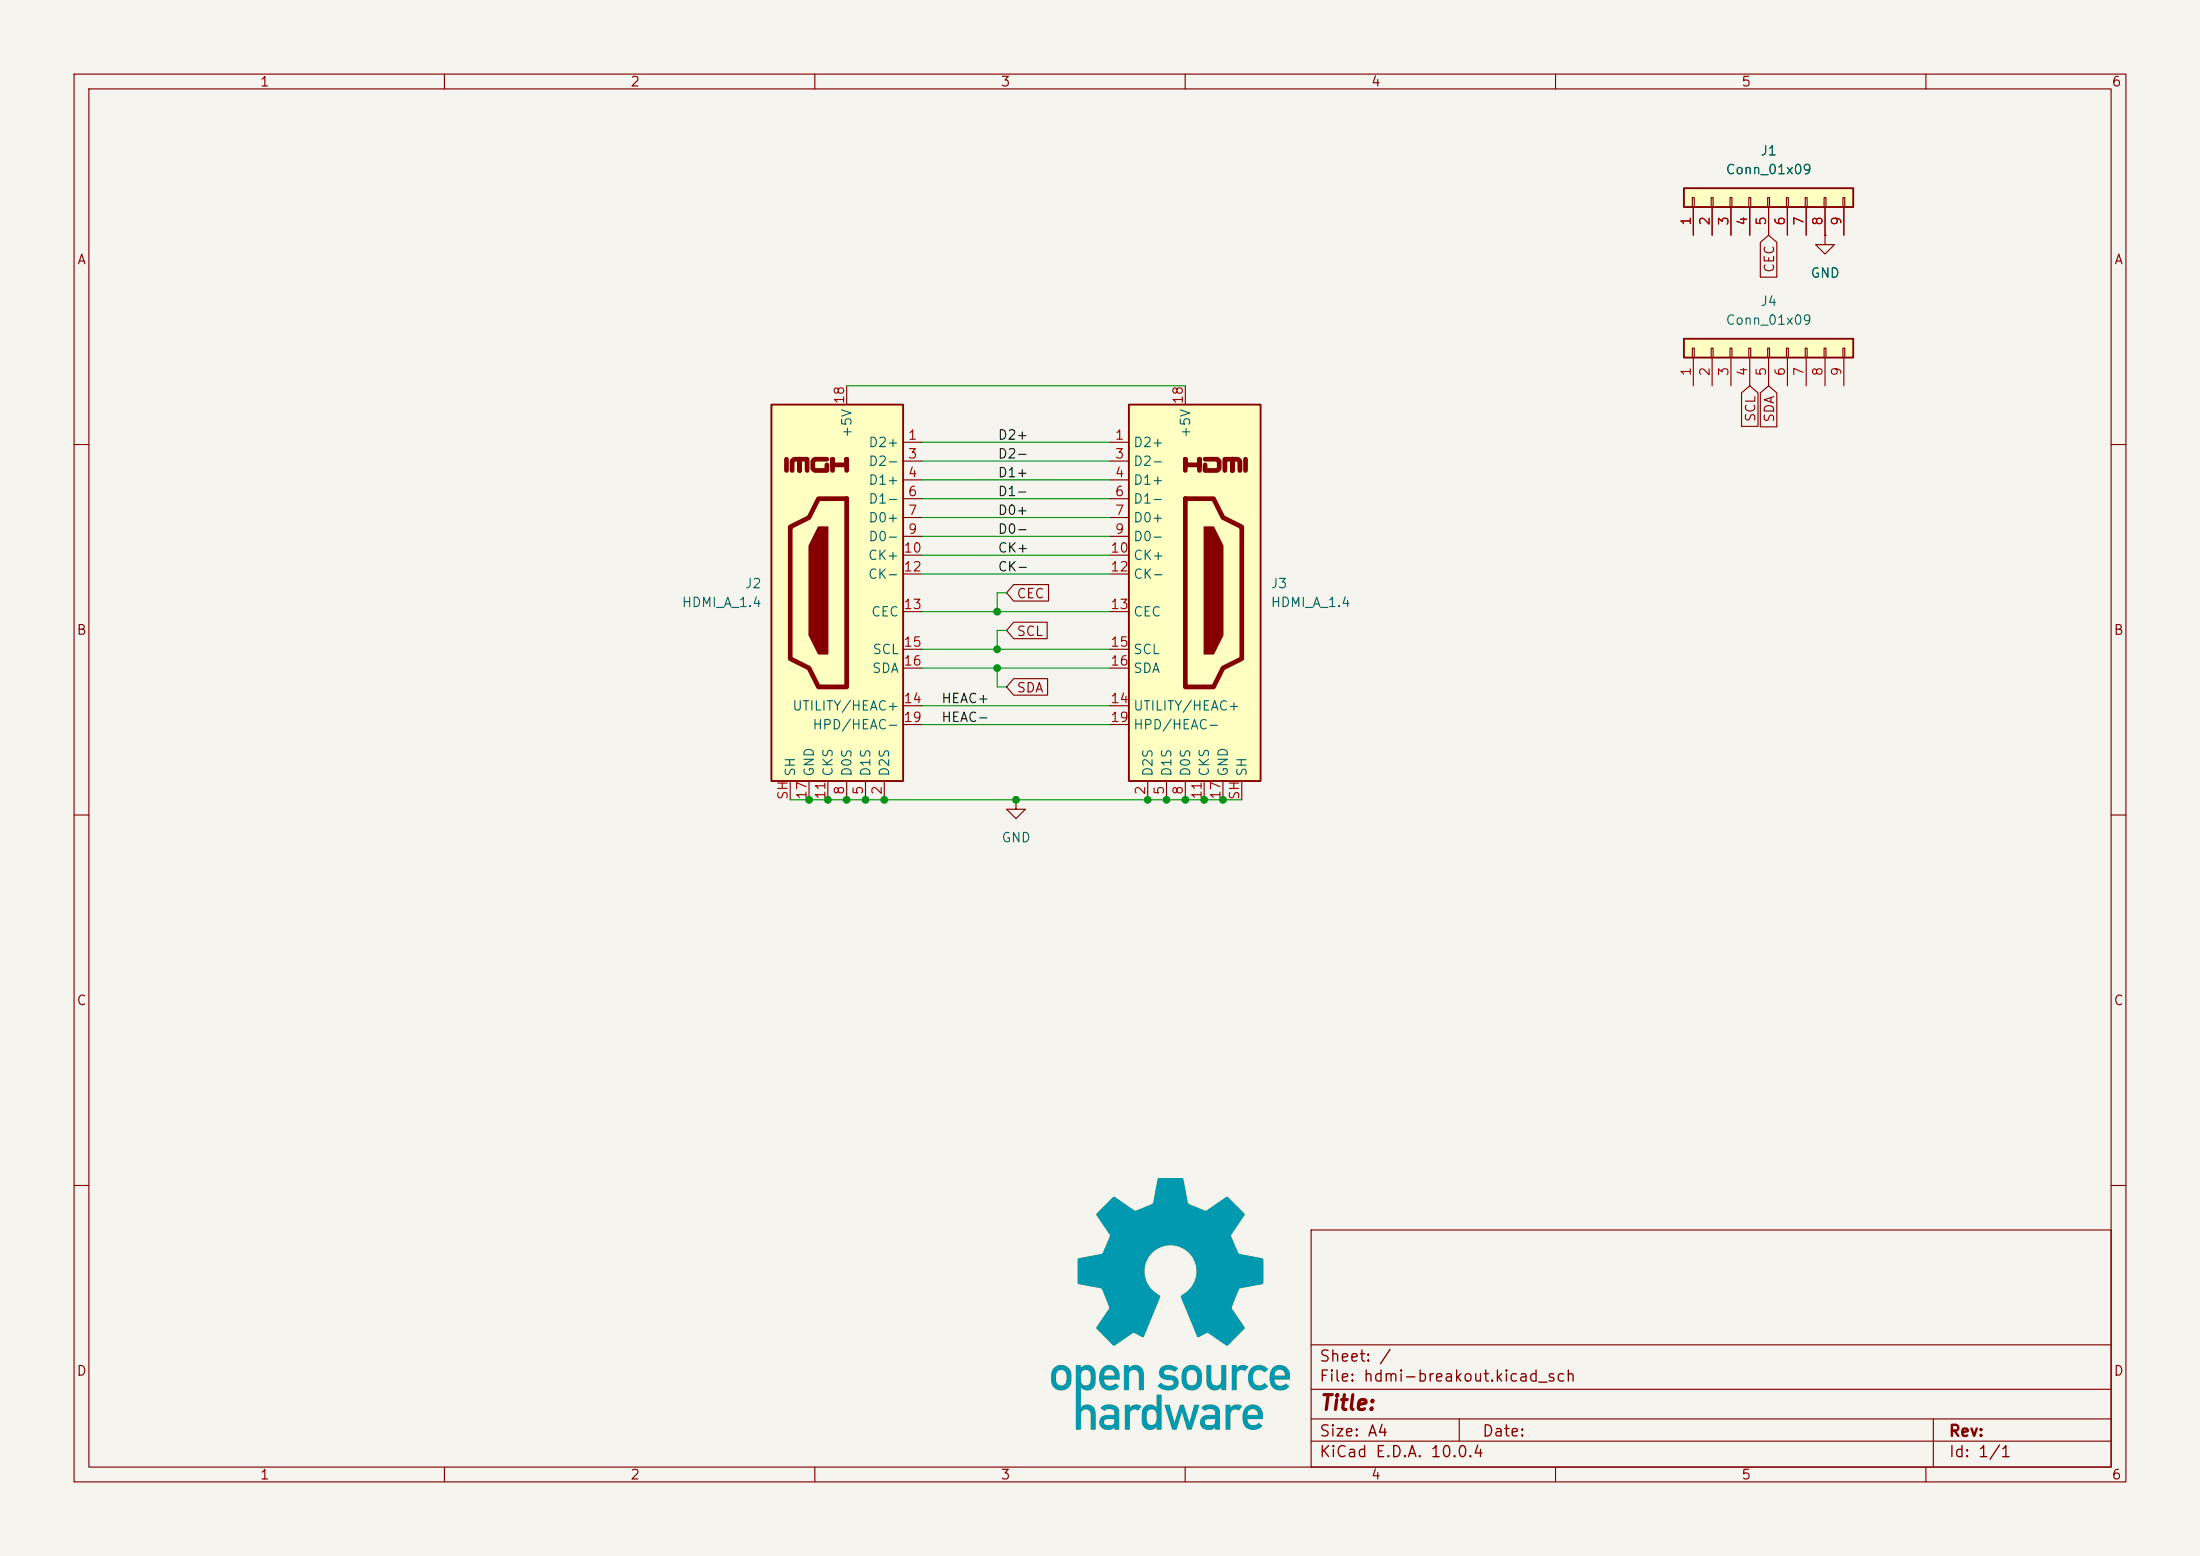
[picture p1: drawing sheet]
(kicad_sch
 (version 20260306)
 (generator "eeschema")
 (generator_version "10.0")
 (paper "A4")
 (lib_symbols
  (symbol "Connector:HDMI_A_1.4" (exclude_from_sim no) (in_bom yes) (on_board yes)
   (in_pos_files yes)
   (duplicate_pin_numbers_are_jumpers no)
   (property "Reference" "J" (at -6.35 26.67 0) (show_name no) (do_not_autoplace no) (effects (font (size 1.27 1.27))))
   (property "Value" "HDMI_A_1.4" (at 10.16 26.67 0) (show_name no) (do_not_autoplace no) (effects (font (size 1.27 1.27))))
   (property "Footprint" "" (at 0.635 0 0) (show_name no) (do_not_autoplace no) (hide yes) (effects (font (size 1.27 1.27))))
   (property "Datasheet" "https://en.wikipedia.org/wiki/HDMI" (at 0.635 0 0) (show_name no) (do_not_autoplace no) (hide yes) (effects (font (size 1.27 1.27))))
   (property "Description" "HDMI 1.4+ type A connector" (at 0 0 0) (show_name no) (do_not_autoplace no) (hide yes) (effects (font (size 1.27 1.27))))
   (symbol "HDMI_A_1.4_0_0"
    (polyline (pts (xy 0 16.51) (xy 0 18.034) (xy 0 17.272) (xy 1.905 17.272) (xy 1.905 18.034) (xy 1.905 16.51)) (stroke (width 0.635) (type default)) (fill (type none)))
    (polyline (pts (xy 2.667 18.034) (xy 4.318 18.034) (xy 4.572 17.78) (xy 4.572 16.764) (xy 4.318 16.51) (xy 2.667 16.51) (xy 2.667 17.272)) (stroke (width 0.635) (type default)) (fill (type none)))
    (polyline (pts (xy 8.128 16.51) (xy 8.128 18.034)) (stroke (width 0.635) (type default)) (fill (type none))))
   (symbol "HDMI_A_1.4_0_1"
    (rectangle (start -7.62 25.4) (end 10.16 -25.4) (stroke (width 0.254) (type default)) (fill (type background)))
    (polyline (pts (xy 0 12.7) (xy 0 -12.7) (xy 3.81 -12.7) (xy 5.08 -10.16) (xy 7.62 -8.89) (xy 7.62 8.89) (xy 5.08 10.16) (xy 3.81 12.7) (xy 0 12.7)) (stroke (width 0.635) (type default)) (fill (type none)))
    (polyline (pts (xy 2.54 8.89) (xy 3.81 8.89) (xy 5.08 6.35) (xy 5.08 -5.715) (xy 3.81 -8.255) (xy 2.54 -8.255) (xy 2.54 8.89)) (stroke (width 0) (type default)) (fill (type outline)))
    (polyline (pts (xy 5.334 16.51) (xy 5.334 18.034) (xy 6.35 18.034) (xy 6.35 16.51) (xy 6.35 18.034) (xy 7.112 18.034) (xy 7.366 17.78) (xy 7.366 16.51)) (stroke (width 0.635) (type default)) (fill (type none))))
   (symbol "HDMI_A_1.4_1_1"
    (pin passive line (at -10.16 20.32 0) (length 2.54) (name "D2+" (effects (font (size 1.27 1.27)))) (number "1" (effects (font (size 1.27 1.27)))))
    (pin power_in line (at -5.08 -27.94 90) (length 2.54) (name "D2S" (effects (font (size 1.27 1.27)))) (number "2" (effects (font (size 1.27 1.27)))))
    (pin passive line (at -10.16 17.78 0) (length 2.54) (name "D2-" (effects (font (size 1.27 1.27)))) (number "3" (effects (font (size 1.27 1.27)))))
    (pin passive line (at -10.16 15.24 0) (length 2.54) (name "D1+" (effects (font (size 1.27 1.27)))) (number "4" (effects (font (size 1.27 1.27)))))
    (pin power_in line (at -2.54 -27.94 90) (length 2.54) (name "D1S" (effects (font (size 1.27 1.27)))) (number "5" (effects (font (size 1.27 1.27)))))
    (pin passive line (at -10.16 12.7 0) (length 2.54) (name "D1-" (effects (font (size 1.27 1.27)))) (number "6" (effects (font (size 1.27 1.27)))))
    (pin passive line (at -10.16 10.16 0) (length 2.54) (name "D0+" (effects (font (size 1.27 1.27)))) (number "7" (effects (font (size 1.27 1.27)))))
    (pin power_in line (at 0 -27.94 90) (length 2.54) (name "D0S" (effects (font (size 1.27 1.27)))) (number "8" (effects (font (size 1.27 1.27)))))
    (pin passive line (at -10.16 7.62 0) (length 2.54) (name "D0-" (effects (font (size 1.27 1.27)))) (number "9" (effects (font (size 1.27 1.27)))))
    (pin passive line (at -10.16 5.08 0) (length 2.54) (name "CK+" (effects (font (size 1.27 1.27)))) (number "10" (effects (font (size 1.27 1.27)))))
    (pin power_in line (at 2.54 -27.94 90) (length 2.54) (name "CKS" (effects (font (size 1.27 1.27)))) (number "11" (effects (font (size 1.27 1.27)))))
    (pin passive line (at -10.16 2.54 0) (length 2.54) (name "CK-" (effects (font (size 1.27 1.27)))) (number "12" (effects (font (size 1.27 1.27)))))
    (pin bidirectional line (at -10.16 -2.54 0) (length 2.54) (name "CEC" (effects (font (size 1.27 1.27)))) (number "13" (effects (font (size 1.27 1.27)))))
    (pin passive line (at -10.16 -15.24 0) (length 2.54) (name "UTILITY/HEAC+" (effects (font (size 1.27 1.27)))) (number "14" (effects (font (size 1.27 1.27)))))
    (pin passive line (at -10.16 -7.62 0) (length 2.54) (name "SCL" (effects (font (size 1.27 1.27)))) (number "15" (effects (font (size 1.27 1.27)))))
    (pin bidirectional line (at -10.16 -10.16 0) (length 2.54) (name "SDA" (effects (font (size 1.27 1.27)))) (number "16" (effects (font (size 1.27 1.27)))))
    (pin power_in line (at 5.08 -27.94 90) (length 2.54) (name "GND" (effects (font (size 1.27 1.27)))) (number "17" (effects (font (size 1.27 1.27)))))
    (pin power_in line (at 0 27.94 270) (length 2.54) (name "+5V" (effects (font (size 1.27 1.27)))) (number "18" (effects (font (size 1.27 1.27)))))
    (pin passive line (at -10.16 -17.78 0) (length 2.54) (name "HPD/HEAC-" (effects (font (size 1.27 1.27)))) (number "19" (effects (font (size 1.27 1.27)))))
    (pin passive line (at 7.62 -27.94 90) (length 2.54) (name "SH" (effects (font (size 1.27 1.27)))) (number "SH" (effects (font (size 1.27 1.27))))))
   (embedded_fonts no))
  (symbol "Connector_Generic:Conn_01x09"
   (pin_names
    (offset 1.016) (hide yes)) (exclude_from_sim no) (in_bom yes) (on_board yes)
   (in_pos_files yes)
   (duplicate_pin_numbers_are_jumpers no)
   (property "Reference" "J" (at 0 12.7 0) (show_name no) (do_not_autoplace no) (effects (font (size 1.27 1.27))))
   (property "Value" "Conn_01x09" (at 0 -12.7 0) (show_name no) (do_not_autoplace no) (effects (font (size 1.27 1.27))))
   (property "Footprint" "" (at 0 0 0) (show_name no) (do_not_autoplace no) (hide yes) (effects (font (size 1.27 1.27))))
   (property "Datasheet" "" (at 0 0 0) (show_name no) (do_not_autoplace no) (hide yes) (effects (font (size 1.27 1.27))))
   (property "Description" "Generic connector, single row, 01x09, script generated (kicad-library-utils/schlib/autogen/connector/)" (at 0 0 0) (show_name no) (do_not_autoplace no) (hide yes) (effects (font (size 1.27 1.27))))
   (symbol "Conn_01x09_1_1"
    (rectangle (start -1.27 11.43) (end 1.27 -11.43) (stroke (width 0.254) (type default)) (fill (type background)))
    (rectangle (start -1.27 10.287) (end 0 10.033) (stroke (width 0.1524) (type default)) (fill (type none)))
    (rectangle (start -1.27 7.747) (end 0 7.493) (stroke (width 0.1524) (type default)) (fill (type none)))
    (rectangle (start -1.27 5.207) (end 0 4.953) (stroke (width 0.1524) (type default)) (fill (type none)))
    (rectangle (start -1.27 2.667) (end 0 2.413) (stroke (width 0.1524) (type default)) (fill (type none)))
    (rectangle (start -1.27 0.127) (end 0 -0.127) (stroke (width 0.1524) (type default)) (fill (type none)))
    (rectangle (start -1.27 -2.413) (end 0 -2.667) (stroke (width 0.1524) (type default)) (fill (type none)))
    (rectangle (start -1.27 -4.953) (end 0 -5.207) (stroke (width 0.1524) (type default)) (fill (type none)))
    (rectangle (start -1.27 -7.493) (end 0 -7.747) (stroke (width 0.1524) (type default)) (fill (type none)))
    (rectangle (start -1.27 -10.033) (end 0 -10.287) (stroke (width 0.1524) (type default)) (fill (type none)))
    (pin passive line (at -5.08 10.16 0) (length 3.81) (name "Pin_1" (effects (font (size 1.27 1.27)))) (number "1" (effects (font (size 1.27 1.27)))))
    (pin passive line (at -5.08 7.62 0) (length 3.81) (name "Pin_2" (effects (font (size 1.27 1.27)))) (number "2" (effects (font (size 1.27 1.27)))))
    (pin passive line (at -5.08 5.08 0) (length 3.81) (name "Pin_3" (effects (font (size 1.27 1.27)))) (number "3" (effects (font (size 1.27 1.27)))))
    (pin passive line (at -5.08 2.54 0) (length 3.81) (name "Pin_4" (effects (font (size 1.27 1.27)))) (number "4" (effects (font (size 1.27 1.27)))))
    (pin passive line (at -5.08 0 0) (length 3.81) (name "Pin_5" (effects (font (size 1.27 1.27)))) (number "5" (effects (font (size 1.27 1.27)))))
    (pin passive line (at -5.08 -2.54 0) (length 3.81) (name "Pin_6" (effects (font (size 1.27 1.27)))) (number "6" (effects (font (size 1.27 1.27)))))
    (pin passive line (at -5.08 -5.08 0) (length 3.81) (name "Pin_7" (effects (font (size 1.27 1.27)))) (number "7" (effects (font (size 1.27 1.27)))))
    (pin passive line (at -5.08 -7.62 0) (length 3.81) (name "Pin_8" (effects (font (size 1.27 1.27)))) (number "8" (effects (font (size 1.27 1.27)))))
    (pin passive line (at -5.08 -10.16 0) (length 3.81) (name "Pin_9" (effects (font (size 1.27 1.27)))) (number "9" (effects (font (size 1.27 1.27))))))
   (embedded_fonts no))
  (symbol "power:GND"
   (power global)
   (pin_numbers (hide yes))
   (pin_names
    (offset 0) (hide yes)) (exclude_from_sim no) (in_bom yes) (on_board yes)
   (in_pos_files yes)
   (duplicate_pin_numbers_are_jumpers no)
   (property "Reference" "#PWR" (at 0 -6.35 0) (show_name no) (do_not_autoplace no) (hide yes) (effects (font (size 1.27 1.27))))
   (property "Value" "GND" (at 0 -3.81 0) (show_name no) (do_not_autoplace no) (effects (font (size 1.27 1.27))))
   (property "Footprint" "" (at 0 0 0) (show_name no) (do_not_autoplace no) (hide yes) (effects (font (size 1.27 1.27))))
   (property "Datasheet" "" (at 0 0 0) (show_name no) (do_not_autoplace no) (hide yes) (effects (font (size 1.27 1.27))))
   (property "Description" "Power symbol creates a global label with name \"GND\" , ground" (at 0 0 0) (show_name no) (do_not_autoplace no) (hide yes) (effects (font (size 1.27 1.27))))
   (symbol "GND_0_1"
    (polyline (pts (xy 0 0) (xy 0 -1.27) (xy 1.27 -1.27) (xy 0 -2.54) (xy -1.27 -1.27) (xy 0 -1.27)) (stroke (width 0) (type default)) (fill (type none))))
   (symbol "GND_1_1"
    (pin power_in line (at 0 0 270) (length 0) (name "" (effects (font (size 1.27 1.27)))) (number "1" (effects (font (size 1.27 1.27))))))
   (embedded_fonts no)))
 (junction
  (at 160.02 107.95)
  (diameter 0)
  (color 0 0 0 0))
 (junction
  (at 114.3 107.95)
  (diameter 0)
  (color 0 0 0 0))
 (junction
  (at 162.56 107.95)
  (diameter 0)
  (color 0 0 0 0))
 (junction
  (at 134.62 90.17)
  (diameter 0)
  (color 0 0 0 0))
 (junction
  (at 165.1 107.95)
  (diameter 0)
  (color 0 0 0 0))
 (junction
  (at 134.62 82.55)
  (diameter 0)
  (color 0 0 0 0))
 (junction
  (at 154.94 107.95)
  (diameter 0)
  (color 0 0 0 0))
 (junction
  (at 111.76 107.95)
  (diameter 0)
  (color 0 0 0 0))
 (junction
  (at 134.62 87.63)
  (diameter 0)
  (color 0 0 0 0))
 (junction
  (at 109.22 107.95)
  (diameter 0)
  (color 0 0 0 0))
 (junction
  (at 137.16 107.95)
  (diameter 0)
  (color 0 0 0 0))
 (junction
  (at 116.84 107.95)
  (diameter 0)
  (color 0 0 0 0))
 (junction
  (at 119.38 107.95)
  (diameter 0)
  (color 0 0 0 0))
 (junction
  (at 157.48 107.95)
  (diameter 0)
  (color 0 0 0 0))
 (bus_entry
  (at 182.88 -76.2)
  (size 2.54 2.54)
  (stroke (width 0) (type default)))
 (wire
  (pts (xy 135.89 92.71) (xy 134.62 92.71))
  (stroke (width 0) (type default)))
 (wire
  (pts (xy 135.89 85.09) (xy 134.62 85.09))
  (stroke (width 0) (type default)))
 (wire
  (pts (xy 124.46 87.63) (xy 134.62 87.63))
  (stroke (width 0) (type default)))
 (wire
  (pts (xy 134.62 82.55) (xy 149.86 82.55))
  (stroke (width 0) (type default)))
 (wire
  (pts (xy 134.62 80.01) (xy 134.62 82.55))
  (stroke (width 0) (type default)))
 (wire
  (pts (xy 124.46 69.85) (xy 149.86 69.85))
  (stroke (width 0) (type default)))
 (wire
  (pts (xy 162.56 107.95) (xy 165.1 107.95))
  (stroke (width 0) (type default)))
 (wire
  (pts (xy 134.62 90.17) (xy 149.86 90.17))
  (stroke (width 0) (type default)))
 (wire
  (pts (xy 124.46 74.93) (xy 149.86 74.93))
  (stroke (width 0) (type default)))
 (wire
  (pts (xy 124.46 67.31) (xy 149.86 67.31))
  (stroke (width 0) (type default)))
 (wire
  (pts (xy 116.84 107.95) (xy 119.38 107.95))
  (stroke (width 0) (type default)))
 (wire
  (pts (xy 109.22 107.95) (xy 111.76 107.95))
  (stroke (width 0) (type default)))
 (wire
  (pts (xy 124.46 64.77) (xy 149.86 64.77))
  (stroke (width 0) (type default)))
 (wire
  (pts (xy 111.76 107.95) (xy 114.3 107.95))
  (stroke (width 0) (type default)))
 (wire
  (pts (xy 157.48 107.95) (xy 160.02 107.95))
  (stroke (width 0) (type default)))
 (wire
  (pts (xy 114.3 107.95) (xy 116.84 107.95))
  (stroke (width 0) (type default)))
 (wire
  (pts (xy 165.1 107.95) (xy 167.64 107.95))
  (stroke (width 0) (type default)))
 (wire
  (pts (xy 124.46 95.25) (xy 149.86 95.25))
  (stroke (width 0) (type default)))
 (wire
  (pts (xy 135.89 80.01) (xy 134.62 80.01))
  (stroke (width 0) (type default)))
 (wire
  (pts (xy 124.46 97.79) (xy 149.86 97.79))
  (stroke (width 0) (type default)))
 (wire
  (pts (xy 124.46 77.47) (xy 149.86 77.47))
  (stroke (width 0) (type default)))
 (wire
  (pts (xy 134.62 85.09) (xy 134.62 87.63))
  (stroke (width 0) (type default)))
 (wire
  (pts (xy 134.62 92.71) (xy 134.62 90.17))
  (stroke (width 0) (type default)))
 (wire
  (pts (xy 124.46 90.17) (xy 134.62 90.17))
  (stroke (width 0) (type default)))
 (wire
  (pts (xy 119.38 107.95) (xy 154.94 107.95))
  (stroke (width 0) (type default)))
 (wire
  (pts (xy 124.46 62.23) (xy 149.86 62.23))
  (stroke (width 0) (type default)))
 (wire
  (pts (xy 124.46 82.55) (xy 134.62 82.55))
  (stroke (width 0) (type default)))
 (wire
  (pts (xy 106.68 107.95) (xy 109.22 107.95))
  (stroke (width 0) (type default)))
 (wire
  (pts (xy 160.02 107.95) (xy 162.56 107.95))
  (stroke (width 0) (type default)))
 (wire
  (pts (xy 134.62 87.63) (xy 149.86 87.63))
  (stroke (width 0) (type default)))
 (wire
  (pts (xy 124.46 59.69) (xy 149.86 59.69))
  (stroke (width 0) (type default)))
 (wire
  (pts (xy 154.94 107.95) (xy 157.48 107.95))
  (stroke (width 0) (type default)))
 (wire
  (pts (xy 124.46 72.39) (xy 149.86 72.39))
  (stroke (width 0) (type default)))
 (wire
  (pts (xy 114.3 52.07) (xy 160.02 52.07))
  (stroke (width 0) (type default)))
 (label "HEAC+"
  (at 127 95.25 0)
  (effects (font (size 1.27 1.27)) (justify left bottom)))
 (label "CK+"
  (at 134.62 74.93 0)
  (effects (font (size 1.27 1.27)) (justify left bottom)))
 (label "CK-"
  (at 134.62 77.47 0)
  (effects (font (size 1.27 1.27)) (justify left bottom)))
 (label "D2-"
  (at 134.62 62.23 0)
  (effects (font (size 1.27 1.27)) (justify left bottom)))
 (label "D2+"
  (at 134.62 59.69 0)
  (effects (font (size 1.27 1.27)) (justify left bottom)))
 (label "D0+"
  (at 134.62 69.85 0)
  (effects (font (size 1.27 1.27)) (justify left bottom)))
 (label "D0-"
  (at 134.62 72.39 0)
  (effects (font (size 1.27 1.27)) (justify left bottom)))
 (label "HEAC-"
  (at 127 97.79 0)
  (effects (font (size 1.27 1.27)) (justify left bottom)))
 (label "D1-"
  (at 134.62 67.31 0)
  (effects (font (size 1.27 1.27)) (justify left bottom)))
 (label "D1+"
  (at 134.62 64.77 0)
  (effects (font (size 1.27 1.27)) (justify left bottom)))
 (global_label "SCL"
  (shape input)
  (at 135.89 85.09 0)
  (fields_autoplaced yes)
  (effects (font (size 1.27 1.27)) (justify left))
  (property "Intersheetrefs" "${INTERSHEET_REFS}" (at 141.7286 85.09 0) (hide yes) (show_name no) (do_not_autoplace no) (effects (font (size 1.27 1.27)) (justify left))))
 (global_label "SDA"
  (shape input)
  (at 135.89 92.71 0)
  (fields_autoplaced yes)
  (effects (font (size 1.27 1.27)) (justify left))
  (property "Intersheetrefs" "${INTERSHEET_REFS}" (at 141.7891 92.71 0) (hide yes) (show_name no) (do_not_autoplace no) (effects (font (size 1.27 1.27)) (justify left))))
 (global_label "SDA"
  (shape input)
  (at 238.76 52.07 270)
  (fields_autoplaced yes)
  (effects (font (size 1.27 1.27)) (justify right))
  (property "Intersheetrefs" "${INTERSHEET_REFS}" (at 238.76 57.9691 90) (hide yes) (show_name no) (do_not_autoplace no) (effects (font (size 1.27 1.27)) (justify right))))
 (global_label "CEC"
  (shape input)
  (at 135.89 80.01 0)
  (fields_autoplaced yes)
  (effects (font (size 1.27 1.27)) (justify left))
  (property "Intersheetrefs" "${INTERSHEET_REFS}" (at 141.91 80.01 0) (hide yes) (show_name no) (do_not_autoplace no) (effects (font (size 1.27 1.27)) (justify left))))
 (global_label "CEC"
  (shape input)
  (at 238.76 31.75 270)
  (fields_autoplaced yes)
  (effects (font (size 1.27 1.27)) (justify right))
  (property "Intersheetrefs" "${INTERSHEET_REFS}" (at 238.76 37.77 90) (hide yes) (show_name no) (do_not_autoplace no) (effects (font (size 1.27 1.27)) (justify right))))
 (global_label "SCL"
  (shape input)
  (at 236.22 52.07 270)
  (fields_autoplaced yes)
  (effects (font (size 1.27 1.27)) (justify right))
  (property "Intersheetrefs" "${INTERSHEET_REFS}" (at 236.22 57.9086 90) (hide yes) (show_name no) (do_not_autoplace no) (effects (font (size 1.27 1.27)) (justify right))))
 (symbol
  (lib_id "power:GND")
  (at 246.38 31.75 0)
  (unit 1)
  (body_style 1)
  (exclude_from_sim no)
  (in_bom yes)
  (on_board yes)
  (in_pos_files yes)
  (dnp no)
  (fields_autoplaced yes)
  (property "Reference" "#PWR03" (at 246.38 38.1 0) (hide yes) (show_name no) (do_not_autoplace no) (effects (font (size 1.27 1.27))))
  (property "Value" "GND" (at 246.38 36.83 0) (show_name no) (do_not_autoplace no) (effects (font (size 1.27 1.27))))
  (property "Footprint" "" (at 246.38 31.75 0) (hide yes) (show_name no) (do_not_autoplace no) (effects (font (size 1.27 1.27))))
  (property "Datasheet" "" (at 246.38 31.75 0) (hide yes) (show_name no) (do_not_autoplace no) (effects (font (size 1.27 1.27))))
  (property "Description" "Power symbol creates a global label with name \"GND\" , ground" (at 246.38 31.75 0) (hide yes) (show_name no) (do_not_autoplace no) (effects (font (size 1.27 1.27))))
  (pin "1"))
 (symbol
  (lib_id "Connector_Generic:Conn_01x09")
  (at 238.76 26.67 90)
  (unit 1)
  (body_style 1)
  (exclude_from_sim no)
  (in_bom yes)
  (on_board yes)
  (in_pos_files yes)
  (dnp no)
  (fields_autoplaced yes)
  (property "Reference" "J1" (at 238.76 20.32 90) (show_name no) (do_not_autoplace no) (effects (font (size 1.27 1.27))))
  (property "Value" "Conn_01x09" (at 238.76 22.86 90) (show_name no) (do_not_autoplace no) (effects (font (size 1.27 1.27))))
  (property "Footprint" "Connector_PinHeader_2.54mm:PinHeader_1x09_P2.54mm_Vertical" (at 238.76 26.67 0) (hide yes) (show_name no) (do_not_autoplace no) (effects (font (size 1.27 1.27))))
  (property "Datasheet" "" (at 238.76 26.67 0) (hide yes) (show_name no) (do_not_autoplace no) (effects (font (size 1.27 1.27))))
  (property "Description" "Generic connector, single row, 01x09, script generated (kicad-library-utils/schlib/autogen/connector/)" (at 238.76 26.67 0) (hide yes) (show_name no) (do_not_autoplace no) (effects (font (size 1.27 1.27))))
  (pin "3")
  (pin "7")
  (pin "5")
  (pin "8")
  (pin "6")
  (pin "4")
  (pin "1")
  (pin "2")
  (pin "9"))
 (symbol
  (lib_id "Connector_Generic:Conn_01x09")
  (at 238.76 46.99 90)
  (unit 1)
  (body_style 1)
  (exclude_from_sim no)
  (in_bom yes)
  (on_board yes)
  (in_pos_files yes)
  (dnp no)
  (fields_autoplaced yes)
  (property "Reference" "J4" (at 238.76 40.64 90) (show_name no) (do_not_autoplace no) (effects (font (size 1.27 1.27))))
  (property "Value" "Conn_01x09" (at 238.76 43.18 90) (show_name no) (do_not_autoplace no) (effects (font (size 1.27 1.27))))
  (property "Footprint" "Connector_PinHeader_2.54mm:PinHeader_1x09_P2.54mm_Vertical" (at 238.76 46.99 0) (hide yes) (show_name no) (do_not_autoplace no) (effects (font (size 1.27 1.27))))
  (property "Datasheet" "" (at 238.76 46.99 0) (hide yes) (show_name no) (do_not_autoplace no) (effects (font (size 1.27 1.27))))
  (property "Description" "Generic connector, single row, 01x09, script generated (kicad-library-utils/schlib/autogen/connector/)" (at 238.76 46.99 0) (hide yes) (show_name no) (do_not_autoplace no) (effects (font (size 1.27 1.27))))
  (pin "3")
  (pin "7")
  (pin "5")
  (pin "8")
  (pin "6")
  (pin "4")
  (pin "1")
  (pin "2")
  (pin "9"))
 (symbol
  (lib_id "Connector:HDMI_A_1.4")
  (at 160.02 80.01 0)
  (unit 1)
  (body_style 1)
  (exclude_from_sim no)
  (in_bom yes)
  (on_board yes)
  (in_pos_files yes)
  (dnp no)
  (property "Reference" "J3" (at 171.45 78.7399 0) (show_name no) (do_not_autoplace no) (effects (font (size 1.27 1.27)) (justify left)))
  (property "Value" "HDMI_A_1.4" (at 171.45 81.2799 0) (show_name no) (do_not_autoplace no) (effects (font (size 1.27 1.27)) (justify left)))
  (property "Footprint" "Connector_Video:HDMI_A_Molex_208658-1001_Horizontal" (at 160.655 80.01 0) (hide yes) (show_name no) (do_not_autoplace no) (effects (font (size 1.27 1.27))))
  (property "Datasheet" "https://en.wikipedia.org/wiki/HDMI" (at 160.655 80.01 0) (hide yes) (show_name no) (do_not_autoplace no) (effects (font (size 1.27 1.27))))
  (property "Description" "HDMI 1.4+ type A connector" (at 160.02 80.01 0) (hide yes) (show_name no) (do_not_autoplace no) (effects (font (size 1.27 1.27))))
  (property "AVL1" "Molex" (at 160.02 80.01 0) (hide yes) (show_name no) (do_not_autoplace no) (effects (font (size 1.27 1.27))))
  (property "AVL1 P/N" "2086581001" (at 160.02 80.01 0) (hide yes) (show_name no) (do_not_autoplace no) (effects (font (size 1.27 1.27))))
  (property "AVL2" "BOOMELE" (at 160.02 80.01 0) (hide yes) (show_name no) (do_not_autoplace no) (effects (font (size 1.27 1.27))))
  (property "AVL2 P/N" "HDMI-001 19PCBTP" (at 160.02 80.01 0) (hide yes) (show_name no) (do_not_autoplace no) (effects (font (size 1.27 1.27))))
  (property "LCSC" "C138388" (at 160.02 80.01 0) (hide yes) (show_name no) (do_not_autoplace no) (effects (font (size 1.27 1.27))))
  (pin "10")
  (pin "14")
  (pin "17")
  (pin "SH")
  (pin "19")
  (pin "18")
  (pin "8")
  (pin "11")
  (pin "12")
  (pin "15")
  (pin "4")
  (pin "6")
  (pin "3")
  (pin "7")
  (pin "1")
  (pin "9")
  (pin "5")
  (pin "13")
  (pin "16")
  (pin "2"))
 (symbol
  (lib_id "Connector:HDMI_A_1.4")
  (at 114.3 80.01 0)
  (mirror y)
  (unit 1)
  (body_style 1)
  (exclude_from_sim no)
  (in_bom yes)
  (on_board yes)
  (in_pos_files yes)
  (dnp no)
  (property "Reference" "J2" (at 102.87 78.7399 0) (show_name no) (do_not_autoplace no) (effects (font (size 1.27 1.27)) (justify left)))
  (property "Value" "HDMI_A_1.4" (at 102.87 81.2799 0) (show_name no) (do_not_autoplace no) (effects (font (size 1.27 1.27)) (justify left)))
  (property "Footprint" "Connector_Video:HDMI_A_Molex_208658-1001_Horizontal" (at 113.665 80.01 0) (hide yes) (show_name no) (do_not_autoplace no) (effects (font (size 1.27 1.27))))
  (property "Datasheet" "https://en.wikipedia.org/wiki/HDMI" (at 113.665 80.01 0) (hide yes) (show_name no) (do_not_autoplace no) (effects (font (size 1.27 1.27))))
  (property "Description" "HDMI 1.4+ type A connector" (at 114.3 80.01 0) (hide yes) (show_name no) (do_not_autoplace no) (effects (font (size 1.27 1.27))))
  (property "AVL1" "Molex" (at 114.3 80.01 0) (hide yes) (show_name no) (do_not_autoplace no) (effects (font (size 1.27 1.27))))
  (property "AVL1 P/N" "2086581001" (at 114.3 80.01 0) (hide yes) (show_name no) (do_not_autoplace no) (effects (font (size 1.27 1.27))))
  (property "AVL2" "BOOMELE" (at 114.3 80.01 0) (hide yes) (show_name no) (do_not_autoplace no) (effects (font (size 1.27 1.27))))
  (property "AVL2 P/N" "HDMI-001 19PCBTP" (at 114.3 80.01 0) (hide yes) (show_name no) (do_not_autoplace no) (effects (font (size 1.27 1.27))))
  (property "LCSC" "C138388" (at 114.3 80.01 0) (hide yes) (show_name no) (do_not_autoplace no) (effects (font (size 1.27 1.27))))
  (pin "10")
  (pin "14")
  (pin "17")
  (pin "SH")
  (pin "19")
  (pin "18")
  (pin "8")
  (pin "11")
  (pin "12")
  (pin "15")
  (pin "4")
  (pin "6")
  (pin "3")
  (pin "7")
  (pin "1")
  (pin "9")
  (pin "5")
  (pin "13")
  (pin "16")
  (pin "2"))
 (symbol
  (lib_id "power:GND")
  (at 137.16 107.95 0)
  (unit 1)
  (body_style 1)
  (exclude_from_sim no)
  (in_bom yes)
  (on_board yes)
  (in_pos_files yes)
  (dnp no)
  (fields_autoplaced yes)
  (property "Reference" "#PWR01" (at 137.16 114.3 0) (hide yes) (show_name no) (do_not_autoplace no) (effects (font (size 1.27 1.27))))
  (property "Value" "GND" (at 137.16 113.03 0) (show_name no) (do_not_autoplace no) (effects (font (size 1.27 1.27))))
  (property "Footprint" "" (at 137.16 107.95 0) (hide yes) (show_name no) (do_not_autoplace no) (effects (font (size 1.27 1.27))))
  (property "Datasheet" "" (at 137.16 107.95 0) (hide yes) (show_name no) (do_not_autoplace no) (effects (font (size 1.27 1.27))))
  (property "Description" "Power symbol creates a global label with name \"GND\" , ground" (at 137.16 107.95 0) (hide yes) (show_name no) (do_not_autoplace no) (effects (font (size 1.27 1.27))))
  (pin "1"))
 (sheet_instances
  (path ""
   (page "1")))
 (embedded_fonts no))
